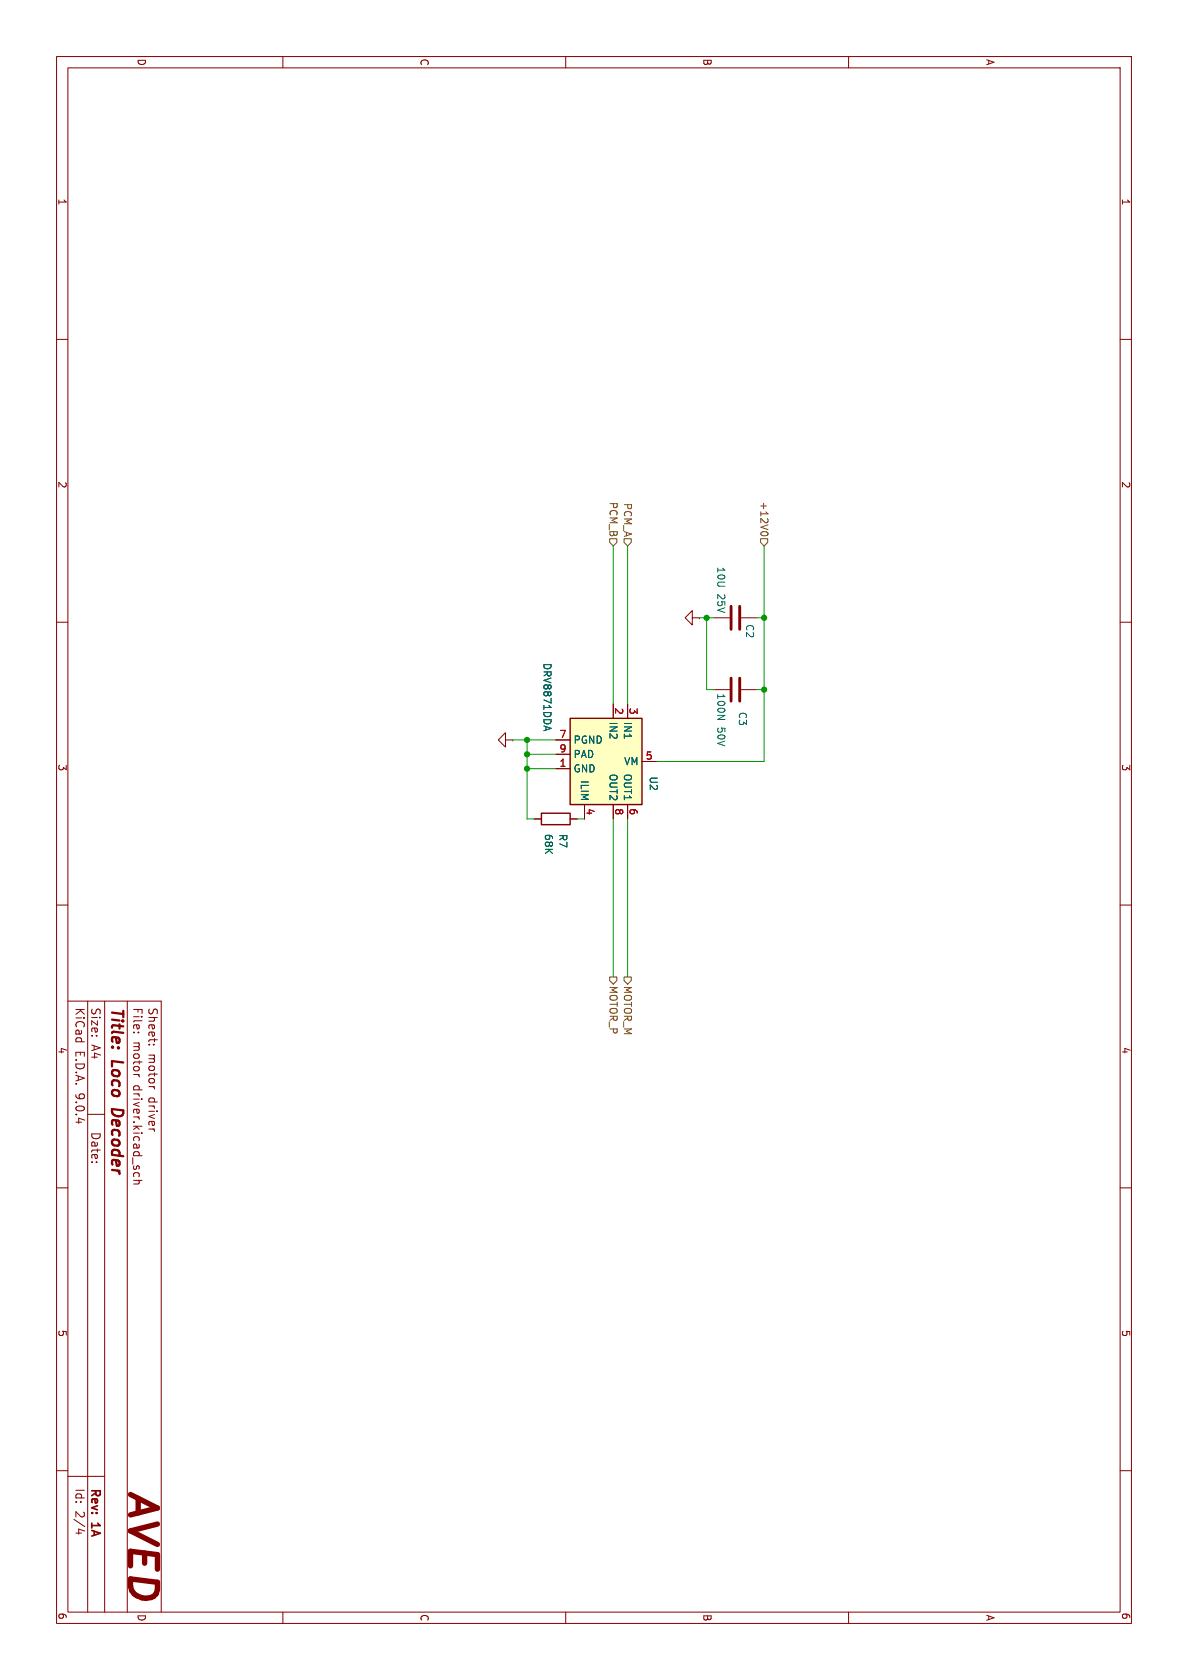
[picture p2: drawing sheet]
<svg xmlns="http://www.w3.org/2000/svg" width="210mm" height="297mm" viewBox="0 0 210 297" stroke-linecap="round" stroke-linejoin="round" font-family="sans-serif">
<g fill="none" stroke="#840000" stroke-width=".18">
<path d="M10 10h190v277h-190zM12 12h186v273h-186zM50 10v2M100 10v2M150 10v2M10 60h2M198 60h2M10 110h2M122.4 109.2v-1.3l-1.3 1.3 1.3 1.3v-1.3h1.2M123.6 109.2h.1M198 110h2M89.4 130.8v-1.3l-1.3 1.3 1.3 1.3v-1.3h1.2"/>
<path d="M90.6 130.8h.1M10 160h2M198 160h2M12 177h16.5v108M15.5 177v108M18.5 177v108M22.5 177v108M15.5 197h3M23.6 182.5h.2M24.4 182.5h.1M24.5 190.1l.1 .3M26.3 184.7h.2"/>
<path d="M27.1 184.7h.1M27.2 192.2l.1 .3M27.3 199.9v.1M10 210h2M23.6 208.7h1.5M23.7 207.5v.5M24.5 208.7l.1 .2-.1 .3-.9 .1M24.5 207.5v.5M198 210h2M10 260h2M198 260h2M12 261h6.5"/>
<path d="M13.4 271h1M15 270.7l-1.1-.4v.9M50 285v2M100 285v2M150 285v2"/>
</g>
<path d="M21.8 196.3l-2-.2v.4" fill="none" stroke="#840000" stroke-width=".4"/>
<path d="M100.8 127h12.7v15.2h-12.7z" fill="#ffffc2"/>
<path d="M100.8 127h12.7v15.2h-12.7zM95.7 143.8h5.1v2h-5.1z" fill="none" stroke="#840000" stroke-width=".25"/>
<g fill="none" stroke="#840000" stroke-width=".18">
<path d="M126.2 109.2h2.8M131 109.2h2.8M98.2 130.8h2.6M98.2 133.3h2.6M98.2 135.9h2.6M108.4 124.5v2.5M110.9 124.5v2.5M113.5 134.6h2.5M126.2 121.9h2.8M131 121.9h2.8M94.4 144.8h1.3M100.8 144.8h1.3"/>
<path d="M103.3 142.2v2.6M108.4 142.2v2.6M110.9 142.2v2.6"/>
</g>
<path d="M97.4 128.8l-1.3 .4M128.1 126.5l-1.2 .7h1.2" fill="none" stroke="#006464" stroke-width=".18"/>
<path d="M129.2 107.2v4.1M129.2 119.9v4.1M130.8 107.2v4.1M130.8 119.9v4.1" fill="none" stroke="#840000" stroke-width=".51"/>
<path d="M107.8 95.2h1.2v.7l-.6 .6-.6-.6zM110.3 95.2h1.3v.7l-.7 .6-.6-.6zM134.4 95.2h1.3v.7l-.6 .6-.7-.6zM134.6 94.2l-.1 .1a.68 .68 0 0 0 .6 .4 .68 .68 0 0 0 .7-.4l-.1-.1M107.8 172.7h1.2v.7l-.6 .6-.6-.6zM110.3 172.7h1.3v.7l-.7 .6-.6-.6z" fill="none" stroke="#725600" stroke-width=".18"/>
<g fill="none" stroke="#009600" stroke-width=".18">
<path d="M108.4 96.5v28M110.9 96.5v28M135.1 96.5v38.1h-19.1M123.6 109.2h2.6M124.9 109.2v12.7h1.3M133.8 109.2h1.3M90.6 130.8h7.6M93.2 130.8v14h1.2M93.2 133.3h5M93.2 135.9h5M133.8 121.9h1.3M102.1 144.8h1.2"/>
<path d="M108.4 144.8v27.9M110.9 144.8v27.9"/>
</g>
<g fill="#009600" stroke="#009600" stroke-width=".18">
<circle cx="93.2" cy="130.8" r=".46"/>
<circle cx="93.2" cy="133.3" r=".46"/>
<circle cx="135.1" cy="121.9" r=".46"/>
<circle cx="135.1" cy="109.2" r=".46"/>
<circle cx="124.9" cy="109.2" r=".46"/>
<circle cx="93.2" cy="135.9" r=".46"/>
</g>
<text font-size="6.6" fill="#840000" x="21.4" y="263.1" transform="rotate(90 21.4 263.1)">AVED</text>
<g font-size="2.8" fill="#840000">
<text x="19.1" y="178" transform="rotate(90 19.1 178)">Title:</text>
<text x="19.1" y="187.7" transform="rotate(90 19.1 187.7)">Loco</text>
<text x="19.1" y="196.9" transform="rotate(90 19.1 196.9)">Decoder</text>
</g>
<g font-size="2.1" fill="#840000">
<text x="13.1" y="178" transform="rotate(90 13.1 178)">KiCad</text>
<text x="15.9" y="178" transform="rotate(90 15.9 178)">Size:</text>
<text x="23.3" y="178" transform="rotate(90 23.3 178)">File:</text>
<text x="26" y="178" transform="rotate(90 26 178)">Sheet:</text>
<text x="13.1" y="185.7" transform="rotate(90 13.1 185.7)">E.D.A.</text>
<text x="15.9" y="184.7" transform="rotate(90 15.9 184.7)">A4</text>
<text x="23.3" y="184.1" transform="rotate(90 23.3 184.1)">motor</text>
<text x="23.3" y="191.9" transform="rotate(90 23.3 191.9)">driver.kicad_sch</text>
<text x="26" y="186.2" transform="rotate(90 26 186.2)">motor</text>
<text x="13.1" y="193.3" transform="rotate(90 13.1 193.3)">9.0.4</text>
<text x="26" y="194" transform="rotate(90 26 194)">driver</text>
<text x="15.9" y="200" transform="rotate(90 15.9 200)">Date:</text>
<text x="13.1" y="263" transform="rotate(90 13.1 263)">Id:</text>
<text x="15.7" y="263" transform="rotate(90 15.7 263)">Rev:</text>
<text x="13.1" y="267.1" transform="rotate(90 13.1 267.1)">2/4</text>
<text x="15.7" y="269.4" transform="rotate(90 15.7 269.4)">1A</text>
</g>
<g font-size="1.8" fill="#840000">
<text x="24.1" y="10.3" transform="rotate(90 24.1 10.3)">D</text>
<text x="74.1" y="10.3" transform="rotate(90 74.1 10.3)">C</text>
<text x="124.1" y="10.3" transform="rotate(90 124.1 10.3)">B</text>
<text x="174.1" y="10.3" transform="rotate(90 174.1 10.3)">A</text>
<text x="10.1" y="35" transform="rotate(90 10.1 35)">1</text>
<text x="198.1" y="35" transform="rotate(90 198.1 35)">1</text>
<text x="10.1" y="85" transform="rotate(90 10.1 85)">2</text>
<text x="198.1" y="85" transform="rotate(90 198.1 85)">2</text>
<text x="10.1" y="135" transform="rotate(90 10.1 135)">3</text>
<text x="198.1" y="135" transform="rotate(90 198.1 135)">3</text>
<text x="10.1" y="185" transform="rotate(90 10.1 185)">4</text>
<text x="198.1" y="185" transform="rotate(90 198.1 185)">4</text>
<text x="10.1" y="235" transform="rotate(90 10.1 235)">5</text>
<text x="198.1" y="235" transform="rotate(90 198.1 235)">5</text>
<text x="10.1" y="285" transform="rotate(90 10.1 285)">6</text>
<text x="24.1" y="285.3" transform="rotate(90 24.1 285.3)">D</text>
<text x="74.1" y="285.3" transform="rotate(90 74.1 285.3)">C</text>
<text x="124.1" y="285.3" transform="rotate(90 124.1 285.3)">B</text>
<text x="174.1" y="285.3" transform="rotate(90 174.1 285.3)">A</text>
<text x="198.1" y="285" transform="rotate(90 198.1 285)">6</text>
</g>
<g font-size="1.8" fill="#725600">
<text x="107.5" y="88.6" transform="rotate(90 107.5 88.6)">PCM_B</text>
<text x="110.1" y="88.8" transform="rotate(90 110.1 88.8)">PCM_A</text>
<text x="134.2" y="88.6" transform="rotate(90 134.2 88.6)">+12V0</text>
<text x="107.5" y="174.2" transform="rotate(90 107.5 174.2)">MOTOR_P</text>
<text x="110.1" y="174.2" transform="rotate(90 110.1 174.2)">MOTOR_M</text>
</g>
<g font-size="1.8" fill="#006464">
<text x="126.6" y="100.1" transform="rotate(90 126.6 100.1)">10U</text>
<text x="126.6" y="105" transform="rotate(90 126.6 105)">25V</text>
<text x="131.7" y="110.2" transform="rotate(90 131.7 110.2)">C2</text>
<text x="95.9" y="117.1" transform="rotate(90 95.9 117.1)">DRV8871DDA</text>
<text x="126.6" y="122.4" transform="rotate(90 126.6 122.4)">100N</text>
<text x="130.4" y="125.7" transform="rotate(90 130.4 125.7)">C3</text>
<text x="101.3" y="131.7">PGND</text>
<text x="107.5" y="127.5" transform="rotate(90 107.5 127.5)">IN2</text>
<text x="110.1" y="127.5" transform="rotate(90 110.1 127.5)">IN1</text>
<text x="126.6" y="128.6" transform="rotate(90 126.6 128.6)">50V</text>
<text x="101.3" y="134.2">PAD</text>
<text x="101.3" y="136.8">GND</text>
<text x="102.5" y="137.8" transform="rotate(90 102.5 137.8)">ILIM</text>
<text x="107.5" y="136.7" transform="rotate(90 107.5 136.7)">OUT2</text>
<text x="110.1" y="136.7" transform="rotate(90 110.1 136.7)">OUT1</text>
<text x="110.2" y="135.5">VM</text>
<text x="114.7" y="137.2" transform="rotate(90 114.7 137.2)">U2</text>
<text x="96.1" y="147.3" transform="rotate(90 96.1 147.3)">68K</text>
<text x="98.7" y="147.3" transform="rotate(90 98.7 147.3)">R7</text>
</g>
<g font-size="1.8" fill="#a90000">
<text x="108.7" y="125" transform="rotate(90 108.7 125)">2</text>
<text x="111.2" y="125" transform="rotate(90 111.2 125)">3</text>
<text x="98.8" y="130.6">7</text>
<text x="98.8" y="133.1">9</text>
<text x="98.8" y="135.6">1</text>
<text x="114.1" y="134.4">5</text>
<text x="103.6" y="142.8" transform="rotate(90 103.6 142.8)">4</text>
<text x="108.7" y="142.8" transform="rotate(90 108.7 142.8)">8</text>
<text x="111.2" y="142.8" transform="rotate(90 111.2 142.8)">6</text>
</g>
</svg>
